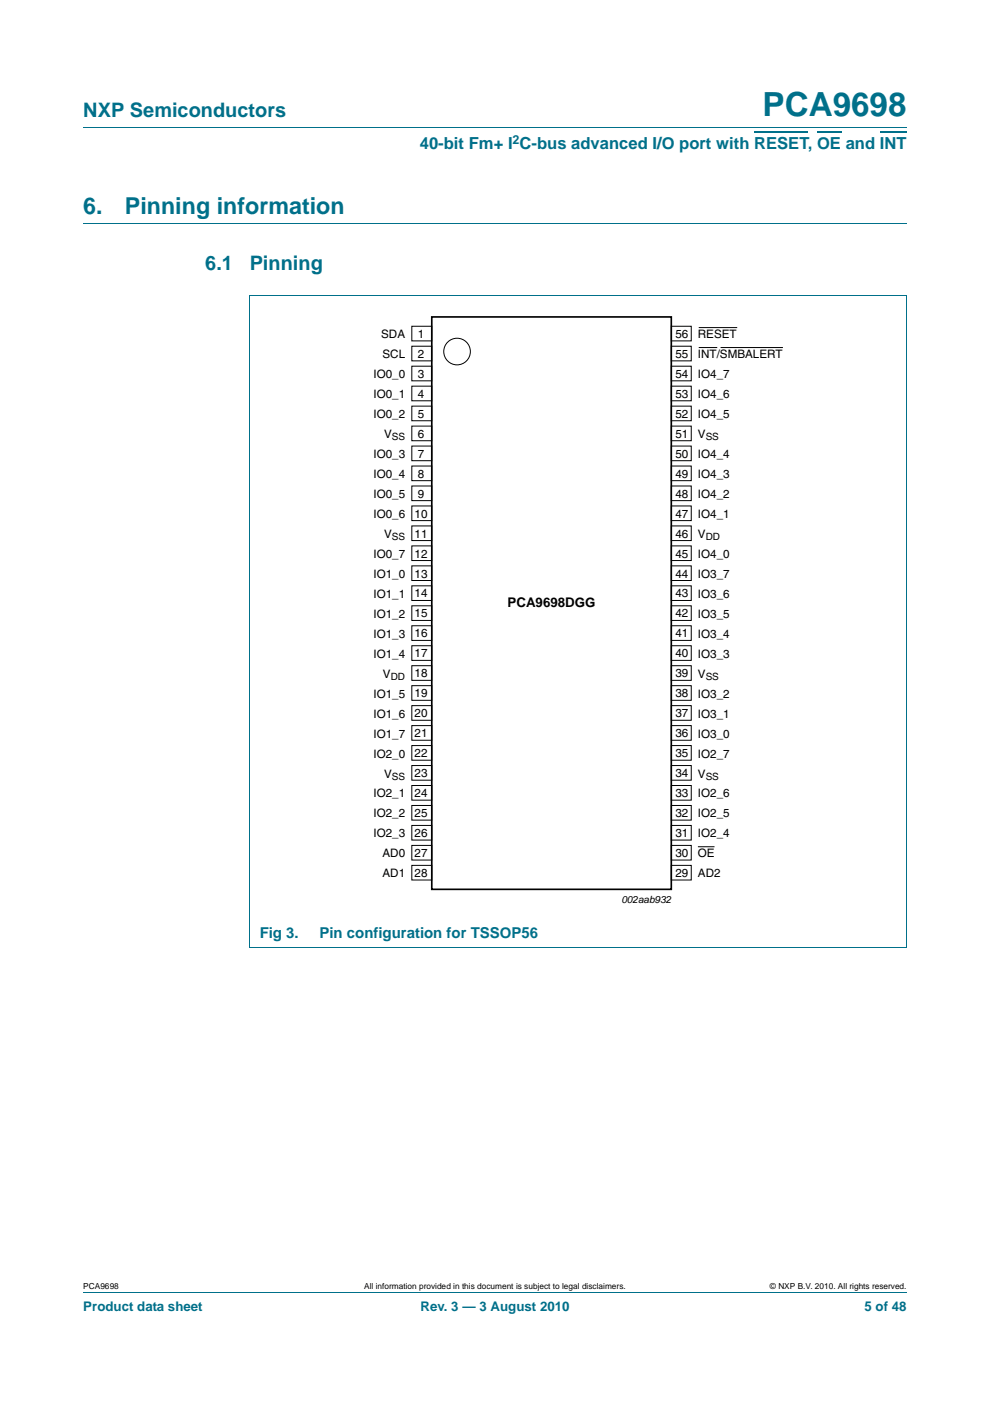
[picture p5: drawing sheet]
<svg xmlns="http://www.w3.org/2000/svg" width="210mm" height="297mm" viewBox="0 0 210 297" stroke-linecap="round" stroke-linejoin="round" font-family="sans-serif">
<path d="M17.7 27h174.6M17.7 47.4h174.6M52.9 62.6h139.4M53 62.7v138.2M192.3 62.7v138.2M52.9 200.9h139.4M17.7 273.9h174.6" fill="none" stroke="#00708a" stroke-width=".21"/>
<path d="M160 28h11.3M173.3 28h5.1M186.6 28h5.7" fill="none" stroke="#00708a" stroke-width=".36"/>
<g fill="none" stroke="#000" stroke-width=".21">
<path d="M87.3 69.2h4.3v3.1h-4.3zM87.3 73.4h4.3v3.1h-4.3zM87.3 77.6h4.3v3.1h-4.3zM142.4 69.2h4.2v3.1h-4.2zM142.4 73.4h4.2v3.1h-4.2zM142.4 77.6h4.2v3.1h-4.2zM148.2 73.7h3.9M148.2 69.5h8.2M152.8 73.7h13.3M87.3 81.9h4.3v3.1h-4.3zM87.3 86.1h4.3v3.1h-4.3zM87.3 90.3h4.3v3.1h-4.3z"/>
<path d="M87.3 94.6h4.3v3.1h-4.3zM87.3 98.8h4.3v3.1h-4.3zM142.4 81.9h4.2v3.1h-4.2zM142.4 86.1h4.2v3.1h-4.2zM142.4 90.3h4.2v3.1h-4.2zM142.4 94.6h4.2v3.1h-4.2zM142.4 98.8h4.2v3.1h-4.2zM87.3 103h4.3v3.1h-4.3zM87.3 107.3h4.3v3.1h-4.3zM87.3 111.5h4.3v3.1h-4.3zM87.3 115.7h4.3v3.1h-4.3zM87.3 120h4.3v3.1h-4.3z"/>
<path d="M142.4 103h4.2v3.1h-4.2zM142.4 107.3h4.2v3.1h-4.2zM142.4 111.5h4.2v3.1h-4.2zM142.4 115.7h4.2v3.1h-4.2zM142.4 120h4.2v3.1h-4.2zM87.3 124.2h4.3v3.1h-4.3zM87.3 128.4h4.3v3.1h-4.3zM87.3 132.7h4.3v3.1h-4.3zM87.3 136.9h4.3v3.1h-4.3zM142.4 124.2h4.2v3.1h-4.2zM142.4 128.4h4.2v3.1h-4.2zM142.4 132.7h4.2v3.1h-4.2z"/>
<path d="M142.4 136.9h4.2v3.1h-4.2zM87.3 141.1h4.3v3.1h-4.3zM87.3 145.4h4.3v3.1h-4.3zM87.3 149.6h4.3v3.1h-4.3zM87.3 153.8h4.3v3.1h-4.3zM87.3 158.1h4.3v3.1h-4.3zM142.4 141.1h4.2v3.1h-4.2zM142.4 145.4h4.2v3.1h-4.2zM142.4 149.6h4.2v3.1h-4.2zM142.4 153.8h4.2v3.1h-4.2zM142.4 158.1h4.2v3.1h-4.2zM87.3 162.3h4.3v3.1h-4.3z"/>
<path d="M87.3 166.5h4.3v3.1h-4.3zM87.3 170.8h4.3v3.1h-4.3zM87.3 175h4.3v3.1h-4.3zM87.3 179.2h4.3v3.1h-4.3zM142.4 162.3h4.2v3.1h-4.2zM142.4 166.5h4.2v3.1h-4.2zM142.4 170.8h4.2v3.1h-4.2zM142.4 175h4.2v3.1h-4.2zM142.4 179.2h4.2v3.1h-4.2zM148 179.5h3.6M87.3 183.5h4.3v3.1h-4.3zM142.4 183.5h4.2v3.1h-4.2z"/>
<circle cx="96.9" cy="74.5" r="2.82"/>
</g>
<path d="M91.6 67.2h50.8v121.4h-50.8z" fill="none" stroke="#000" stroke-width=".35"/>
<text font-size="7" fill="#00708a" x="161.7" y="24.6">PCA9698</text>
<g font-size="4.9" fill="#00708a">
<text x="17.7" y="45.4">6.</text>
<text x="26.5" y="45.4">Pinning information</text>
</g>
<g font-size="4.2" fill="#00708a">
<text x="17.7" y="24.9">NXP Semiconductors</text>
<text x="43.5" y="57.3">6.1</text>
<text x="53" y="57.3">Pinning</text>
</g>
<text font-size="3.5" fill="#00708a" x="89" y="31.6">40-bit Fm+ I C-bus advanced I/O port with RESET, OE and INT</text>
<g font-size="3.2" fill="#00708a">
<text x="55.1" y="198.8">Fig 3.</text>
<text x="67.8" y="198.8">Pin configuration for TSSOP56</text>
</g>
<text font-size="2.8" x="107.6" y="128.7">PCA9698DGG</text>
<g font-size="2.8" fill="#00708a">
<text x="17.7" y="277.9">Product data sheet</text>
<text x="89.2" y="277.9">Rev. 3 — 3 August 2010</text>
<text x="183.4" y="277.9">5 of 48</text>
</g>
<text font-size="2.6" fill="#00708a" x="108.7" y="30.5">2</text>
<g font-size="2.5">
<text x="80.9" y="71.7">SDA</text>
<text x="88.6" y="71.6">1</text>
<text x="143.3" y="71.6">56</text>
<text x="148" y="71.7">RESET</text>
<text x="81.1" y="75.9">SCL</text>
<text x="88.6" y="75.9">2</text>
<text x="143.3" y="75.9">55</text>
<text x="148" y="75.9">INT/SMBALERT</text>
<text x="79.2" y="80.2">IO0_0</text>
<text x="88.6" y="80.1">3</text>
<text x="143.3" y="80.1">54</text>
<text x="148" y="80.2">IO4_7</text>
<text x="79.2" y="84.4">IO0_1</text>
<text x="79.2" y="88.6">IO0_2</text>
<text x="88.6" y="84.3">4</text>
<text x="88.6" y="88.6">5</text>
<text x="143.3" y="84.3">53</text>
<text x="143.3" y="88.6">52</text>
<text x="148" y="84.4">IO4_6</text>
<text x="148" y="88.6">IO4_5</text>
<text x="81.5" y="92.9">V</text>
<text x="88.6" y="92.8">6</text>
<text x="143.3" y="92.8">51</text>
<text x="148" y="92.9">V</text>
<text x="79.2" y="97.1">IO0_3</text>
<text x="79.2" y="101.3">IO0_4</text>
<text x="88.6" y="97">7</text>
<text x="88.6" y="101.3">8</text>
<text x="143.3" y="97">50</text>
<text x="143.3" y="101.3">49</text>
<text x="148" y="97.1">IO4_4</text>
<text x="148" y="101.3">IO4_3</text>
<text x="79.2" y="105.6">IO0_5</text>
<text x="88.6" y="105.5">9</text>
<text x="143.3" y="105.5">48</text>
<text x="148" y="105.6">IO4_2</text>
<text x="79.2" y="109.8">IO0_6</text>
<text x="87.9" y="109.7">10</text>
<text x="87.9" y="114">11</text>
<text x="143.3" y="109.7">47</text>
<text x="143.3" y="114">46</text>
<text x="148" y="109.8">IO4_1</text>
<text x="79.2" y="118.3">IO0_7</text>
<text x="81.5" y="114">V</text>
<text x="87.9" y="118.2">12</text>
<text x="143.3" y="118.2">45</text>
<text x="148" y="114">V</text>
<text x="148" y="118.3">IO4_0</text>
<text x="79.2" y="122.5">IO1_0</text>
<text x="87.9" y="122.4">13</text>
<text x="143.3" y="122.4">44</text>
<text x="148" y="122.5">IO3_7</text>
<text x="79.2" y="126.7">IO1_1</text>
<text x="79.2" y="131">IO1_2</text>
<text x="87.9" y="126.7">14</text>
<text x="87.9" y="130.9">15</text>
<text x="143.3" y="126.7">43</text>
<text x="143.3" y="130.9">42</text>
<text x="148" y="126.7">IO3_6</text>
<text x="148" y="131">IO3_5</text>
<text x="79.2" y="135.2">IO1_3</text>
<text x="87.9" y="135.1">16</text>
<text x="143.3" y="135.1">41</text>
<text x="148" y="135.2">IO3_4</text>
<text x="79.2" y="139.4">IO1_4</text>
<text x="81.2" y="143.7">V</text>
<text x="87.9" y="139.4">17</text>
<text x="87.9" y="143.6">18</text>
<text x="143.3" y="139.4">40</text>
<text x="143.3" y="143.6">39</text>
<text x="148" y="143.7">V</text>
<text x="148" y="139.4">IO3_3</text>
<text x="79.2" y="147.9">IO1_5</text>
<text x="87.9" y="147.8">19</text>
<text x="143.3" y="147.8">38</text>
<text x="148" y="147.9">IO3_2</text>
<text x="79.2" y="152.1">IO1_6</text>
<text x="87.9" y="152.1">20</text>
<text x="143.3" y="152.1">37</text>
<text x="148" y="152.1">IO3_1</text>
<text x="79.2" y="156.4">IO1_7</text>
<text x="79.2" y="160.6">IO2_0</text>
<text x="87.9" y="156.3">21</text>
<text x="87.9" y="160.5">22</text>
<text x="143.3" y="156.3">36</text>
<text x="143.3" y="160.5">35</text>
<text x="148" y="156.4">IO3_0</text>
<text x="148" y="160.6">IO2_7</text>
<text x="81.5" y="164.8">V</text>
<text x="87.9" y="164.8">23</text>
<text x="143.3" y="164.8">34</text>
<text x="148" y="164.8">V</text>
<text x="79.2" y="169.1">IO2_1</text>
<text x="79.2" y="173.3">IO2_2</text>
<text x="87.9" y="169">24</text>
<text x="87.9" y="173.2">25</text>
<text x="143.3" y="169">33</text>
<text x="143.3" y="173.2">32</text>
<text x="148" y="169.1">IO2_6</text>
<text x="148" y="173.3">IO2_5</text>
<text x="79.2" y="177.6">IO2_3</text>
<text x="87.9" y="177.5">26</text>
<text x="143.3" y="177.5">31</text>
<text x="148" y="177.6">IO2_4</text>
<text x="81.1" y="181.8">AD0</text>
<text x="87.9" y="181.7">27</text>
<text x="87.9" y="185.9">28</text>
<text x="143.3" y="181.7">30</text>
<text x="143.3" y="185.9">29</text>
<text x="148" y="181.8">OE</text>
<text x="81.1" y="186">AD1</text>
<text x="148" y="186">AD2</text>
</g>
<g font-size="2.1">
<text x="83.1" y="93.4">SS</text>
<text x="149.7" y="93.4">SS</text>
<text x="83.1" y="114.5">SS</text>
<text x="149.7" y="114.5">DD</text>
<text x="82.9" y="144.2">DD</text>
<text x="149.7" y="144.2">SS</text>
<text x="83.1" y="165.3">SS</text>
<text x="149.7" y="165.3">SS</text>
<text x="131.8" y="191.4">002aab932</text>
</g>
<g font-size="1.8">
<text x="17.7" y="273.3">PCA9698</text>
<text x="77.3" y="273.3">All information provided in this document is subject to legal disclaimers.</text>
<text x="163.3" y="273.3">© NXP B.V. 2010. All rights reserved.</text>
</g>
</svg>
